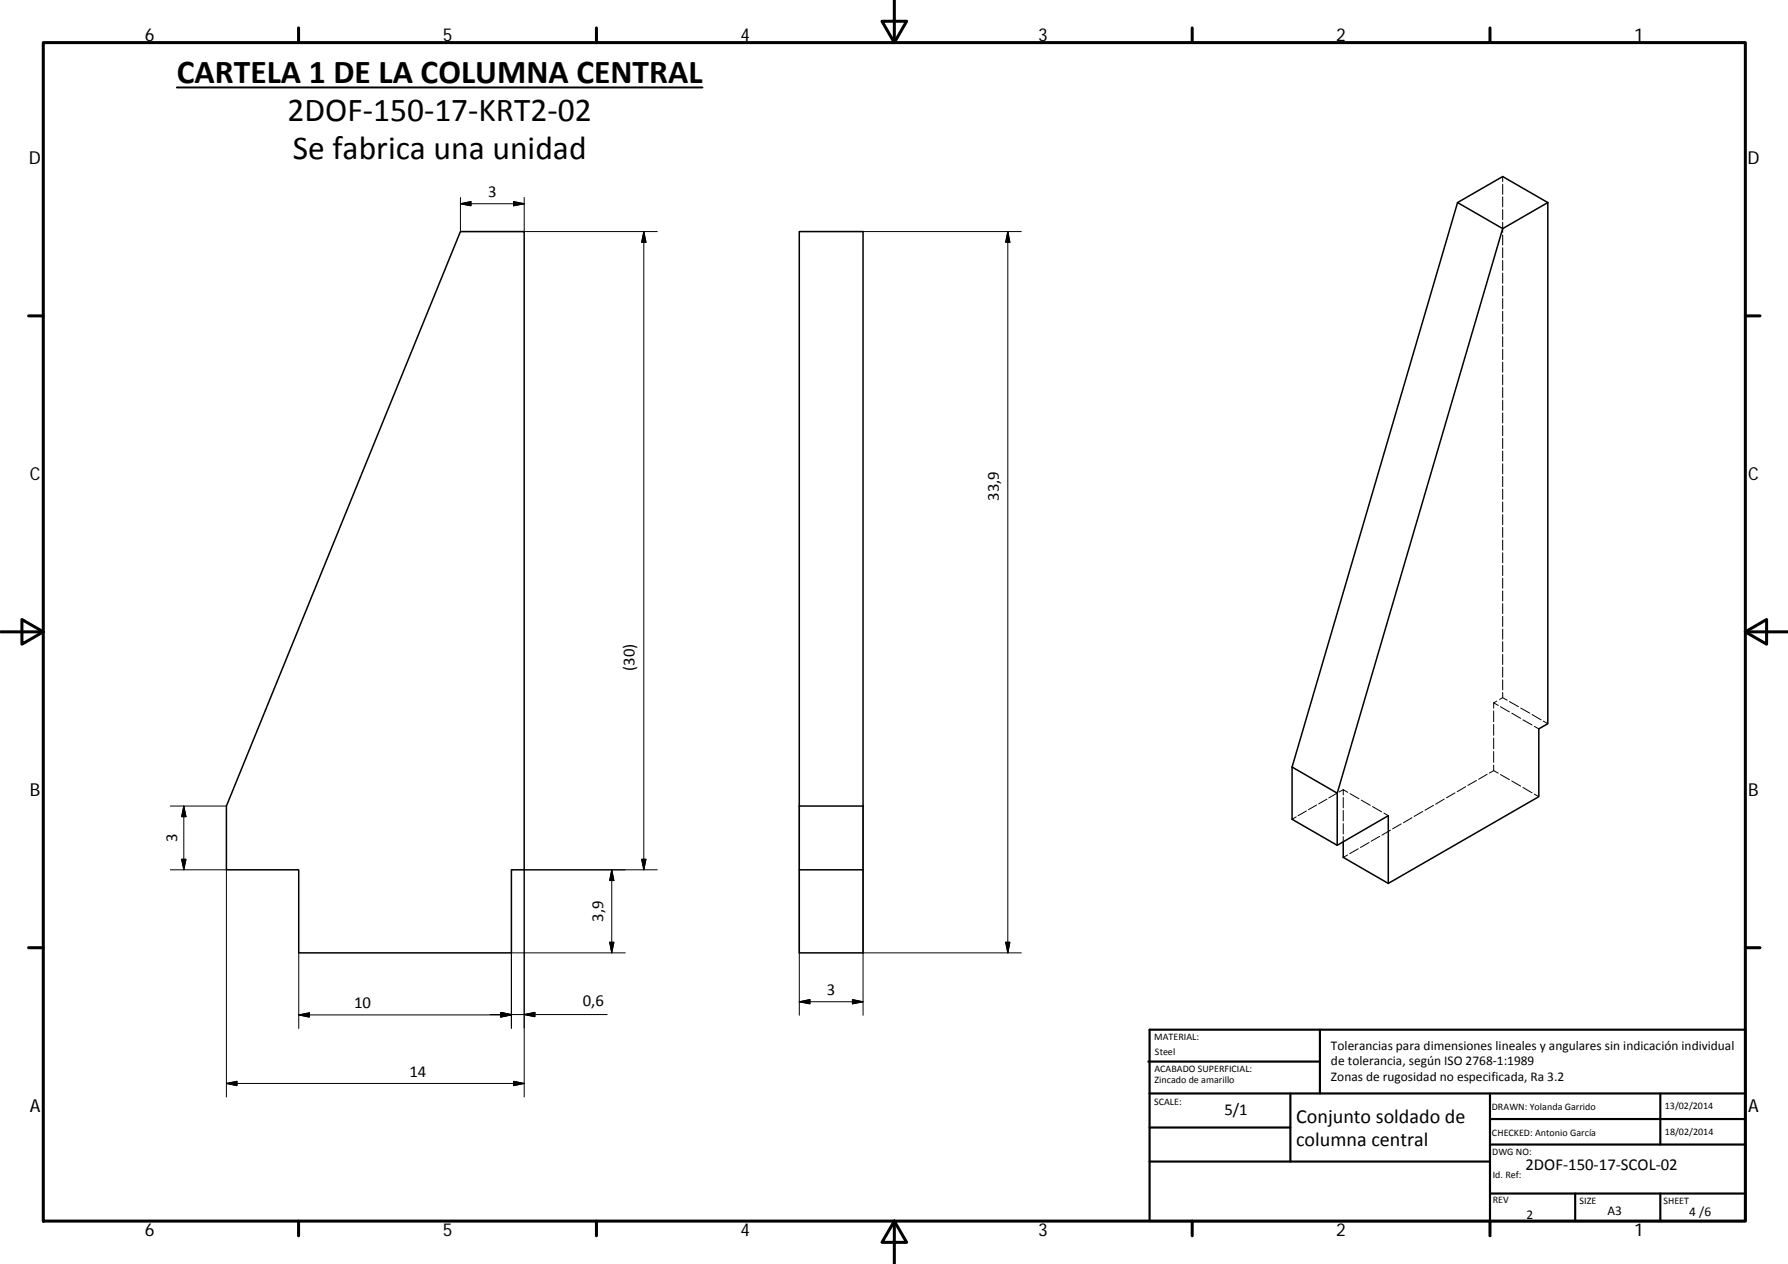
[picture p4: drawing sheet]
<svg xmlns="http://www.w3.org/2000/svg" width="420mm" height="297mm" viewBox="0 0 420 297" stroke-linecap="round" stroke-linejoin="round" font-family="sans-serif">
<g fill="none" stroke="#000" stroke-width=".36">
<path d="M108.2 54.4h15v150h-3v19.5h-50v-19.5h-17v-15zM187.8 54.4h15v169.5h-15zM342.5 47.6l10.6 6.1M342.5 47.6l-38.9 132.7M353.1 53.7l-38.9 132.7M363.7 47.6v122.5l-2.1 1.2v15.9l-35.4 20.4v-15.9l-12 6.9v-12.2M363.7 47.6l-10.6-6.1-10.6 6.1M363.7 47.6l-10.6 6.1M187.8 189.4h15M303.6 180.3v12.2l10.6 6.1M303.6 180.3l10.6 6.1M315.6 197.8v3.7l10.6 6.1"/>
<path d="M187.8 204.4h15"/>
</g>
<g fill="none" stroke="#000" stroke-width=".23">
<path d="M108.2 47.9l2.5-.5v1zM108.2 47.9h15M108.2 46.4v8h46.3M120.7 47.4l2.5 .5-2.5 .5zM123.2 46.4v8M151.3 54.4v150M151.3 54.4l.5 2.5h-1zM202.8 54.4h37.2M236.8 54.4v169.5M236.8 54.4l.5 2.5h-1zM353.1 41.5v1.2M353.1 43.3v2.4"/>
<path d="M353.1 46.2v2.4M353.1 49.3v2.3M353.1 52.2v2.4M353.1 55.2v2.4M353.1 58.2v2.4M353.1 61.2v2.4M353.1 64.2v2.4M353.1 67.2v2.4M353.1 70.1v2.4M353.1 73.2v2.3M353.1 76.1v2.4M353.1 79.1v2.4"/>
<path d="M353.1 82.1v2.4M353.1 85.1v2.4M353.1 88.1v2.4M353.1 91.1v2.4M353.1 94v2.4M353.1 97v2.4M353.1 100v2.4M353.1 103v2.4M353.1 106v2.4M353.1 109v2.4M353.1 112v2.3M353.1 115v2.3"/>
<path d="M353.1 118v2.3M353.1 120.9v2.4M353.1 123.9v2.4M353.1 126.9v2.4M353.1 129.9v2.4M353.1 132.9v2.4M353.1 135.9v2.3M353.1 138.9v2.3M353.1 141.8v2.4M353.1 144.8v2.4M353.1 147.8v2.4M353.1 150.8v2.4"/>
<path d="M353.1 153.8v2.4M353.1 156.8v2.4M353.1 159.8v2.3M351 179.8v1.3l1.1 .6M351 165.2v1.2M351 167.1v2.5M351 170.2v2.6M351 173.4v2.6M351 176.6v2.6M351.7 164.8l-.7 .4 1.1 .6M352.6 166.1l2.1 1.2M353.1 162.8v1.2l1.1 .5"/>
<path d="M353.1 164l-.7 .4M354.7 164.9l2.1 1.2M355.3 167.6l2 1.2M357.3 166.4l2.2 1.2M357.9 169.2l2.1 1.2M360 167.9l2.1 1.3M360.5 170.7l1.1 .6M362.7 169.5l1 .6M40 189.4h13.2M43.2 189.4l.5 2.5h-1zM43.2 189.4v15M187.8 189.4v49.2"/>
<path d="M202.8 189.4v49.2M304.6 192l-1 .5M307 190.6l-2 1.1M309.4 189.2l-1.9 1.1M311.8 187.8l-1.9 1.1M314.2 186.4l-1.9 1.1M315.6 185.6l-.9 .5M315.6 187.4v2.5M315.6 190.5v2.4M315.6 193.5v2.5M315.6 196.6v1.2M316.7 186.2l-1.1-.6v1.2"/>
<path d="M317.2 186.5l2.2 1.2M319.2 199.5l-2 1.1M319.9 188l2.1 1.3M321.7 198l-2 1.2M322.5 189.5l2.2 1.3M324.2 196.5l-2 1.2M325.2 191.1l1 .6M326.7 195.1l-2 1.2M329.3 193.6l-2.1 1.2M331.8 192.2l-2 1.1M334.3 190.7l-2 1.2M336.9 189.3l-2.1 1.1"/>
<path d="M339.4 187.8l-2 1.2M341.9 186.3l-2 1.2M344.4 184.9l-2 1.2M347 183.4l-2.1 1.2M349.5 181.9l-2 1.2M351 181.1l-1 .6M352.6 182l2.1 1.2M355.3 183.5l2 1.2M357.9 185.1l2.1 1.2M360.5 186.6l1.1 .6M40 204.4h13.2v53.4M42.7 201.9h1l-.5 2.5z"/>
<path d="M143.8 204.4v19.5M143.8 204.4l.5 2.5h-1zM150.8 201.9h1l-.5 2.5zM154.5 204.4h-31.3v53.4M316.7 200.9l-1.1 .6M70.2 223.9v17.8M70.2 238.5l2.5-.5v1zM70.2 238.5h50M115.2 238.4h27.5M117.7 237.9l2.5 .5-2.5 .5zM117.7 238l2.5 .5-2.5 .5zM123.2 238.4l2.5-.5v1z"/>
<path d="M143.3 221.4h1l-.5 2.5zM146.9 223.9h-26.7v17.8M187.8 235.4l2.5-.5v1zM187.8 235.4h15M200.3 234.9l2.5 .5-2.5 .5zM202.8 223.9h37.2M236.3 221.4h1l-.5 2.5zM53.2 254.6l2.5-.5v1zM53.2 254.6h70M120.7 254.1l2.5 .5-2.5 .5z"/>
</g>
<g fill="none" stroke="#000" stroke-width=".71">
<path d="M10.2 10h399.9v277h-399.9zM70.2 6.6v3.4M140.2 6.6v3.4M207.3 5h5.8l-2.9 5zM210.2 0v10M280.2 6.6v3.4M350.1 6.6v3.4M6.7 74.2h3.5M410.1 74.2h3.5M.2 148.5h10M5.2 145.6l5 2.9-5 2.9zM410.1 148.5l5-2.9v5.8z"/>
<path d="M410.1 148.5h10M6.7 222.7h3.5M410.1 222.7h3.5M70.2 287v3.4M140.2 287v3.4M210.2 287l2.9 5h-5.8zM210.2 287v10M280.2 287v3.4M350.1 287v3.4"/>
</g>
<g fill="none" stroke="#000" stroke-width=".51">
<path d="M269.8 249.5h40.4M270.1 242h140v45h-140zM270.1 257h140M303.2 257v16M310.2 242v15M350.1 257v30M390.2 257v12M270.1 265h33.1M270.1 273h80M350.1 269h60M350.1 263h60M350.1 280.5h60"/>
<path d="M370.2 280.5v6.5M390.2 280.5v6.5"/>
</g>
<g fill="#000" stroke="#000" stroke-width=".23">
<path d="M108.2 47.9l2.5-.5v1zM120.7 47.4l2.5 .5-2.5 .5zM151.3 54.4l.5 2.5h-1zM236.8 54.4l.5 2.5h-1zM43.2 189.4l.5 2.5h-1zM42.7 201.9h1l-.5 2.5zM143.8 204.4l.5 2.5h-1zM150.8 201.9h1l-.5 2.5zM70.2 238.5l2.5-.5v1zM117.7 237.9l2.5 .5-2.5 .5zM117.7 238l2.5 .5-2.5 .5zM123.2 238.4l2.5-.5v1z"/>
<path d="M143.3 221.4h1l-.5 2.5zM187.8 235.4l2.5-.5v1zM200.3 234.9l2.5 .5-2.5 .5zM236.3 221.4h1l-.5 2.5zM53.2 254.6l2.5-.5v1zM120.7 254.1l2.5 .5-2.5 .5z"/>
</g>
<path d="M41.6 20.6h123.5" fill="none" stroke="#000" stroke-width=".46"/>
<g font-size="7.9">
<text x="41.6" y="19.4">CARTELA 1 DE LA COLUMNA CENTRAL</text>
<text x="67.6" y="28.4">2DOF‐150‐17‐KRT2‐02</text>
<text x="68.8" y="37.4">Se fabrica una unidad</text>
</g>
<g font-size="4.7">
<text x="304.6" y="263.9">Conjunto soldado de</text>
<text x="304.6" y="269.3">columna central</text>
</g>
<g font-size="4.2">
<text x="34" y="9.6">6</text>
<text x="104" y="9.6">5</text>
<text x="174" y="9.6">4</text>
<text x="244" y="9.6">3</text>
<text x="314" y="9.6">2</text>
<text x="384" y="9.6">1</text>
<text x="6.8" y="38.7">D</text>
<text x="410.6" y="38.7">D</text>
<text x="7" y="112.9">C</text>
<text x="410.8" y="112.9">C</text>
<text x="7" y="187.1">B</text>
<text x="410.8" y="187.1">B</text>
<text x="7" y="261.3">A</text>
<text x="410.8" y="261.3">A</text>
<text x="34" y="290.4">6</text>
<text x="104" y="290.4">5</text>
<text x="174" y="290.4">4</text>
<text x="244" y="290.4">3</text>
<text x="314" y="290.4">2</text>
<text x="384" y="290.4">1</text>
</g>
<g font-size="3.9">
<text x="114.7" y="46.3">3</text>
<text x="234.7" y="117.7" transform="rotate(-90 234.7 117.7)">33,9</text>
<text x="149.1" y="157.6" transform="rotate(-90 149.1 157.6)">(30)</text>
<text x="41.6" y="197.9" transform="rotate(-90 41.6 197.9)">3</text>
<text x="141.7" y="216.7" transform="rotate(-90 141.7 216.7)">3,9</text>
<text x="194.3" y="233.8">3</text>
<text x="83.2" y="236.9">10</text>
<text x="137" y="236.3">0,6</text>
<text x="96.2" y="253.1">14</text>
<text x="287.7" y="262.1">5/1</text>
<text x="358.5" y="274.9">2DOF‐150‐17‐SCOL‐02</text>
</g>
<g font-size="3.1">
<text x="312.8" y="246.8">Tolerancias para dimensiones lineales y angulares sin indicación individual</text>
<text x="312.8" y="250.4">de tolerancia, según ISO 2768‐1:1989</text>
<text x="312.8" y="254">Zonas de rugosidad no especificada, Ra 3.2</text>
<text x="358.7" y="286.4">2</text>
<text x="377.7" y="285.6">A3</text>
<text x="397" y="285.8">4 /6</text>
</g>
<g font-size="2.4">
<text x="271.2" y="244.4">MATERIAL:</text>
<text x="271.3" y="251.9">ACABADO SUPERFICIAL:</text>
<text x="271.4" y="247.9">Steel</text>
<text x="271.3" y="254.6">Zincado de amarillo</text>
<text x="271.2" y="259.7">SCALE:</text>
<text x="350.6" y="260.9">DRAWN: Yolanda Garrido</text>
<text x="391.2" y="260.6">13/02/2014</text>
<text x="350.6" y="267">CHECKED: Antonio García</text>
<text x="391.2" y="266.6">18/02/2014</text>
<text x="350.6" y="271.4">DWG NO:</text>
<text x="350.8" y="276.8">Id. Ref:</text>
<text x="350.8" y="282.8">REV</text>
<text x="371.2" y="282.9">SIZE</text>
<text x="390.9" y="282.9">SHEET</text>
</g>
</svg>
